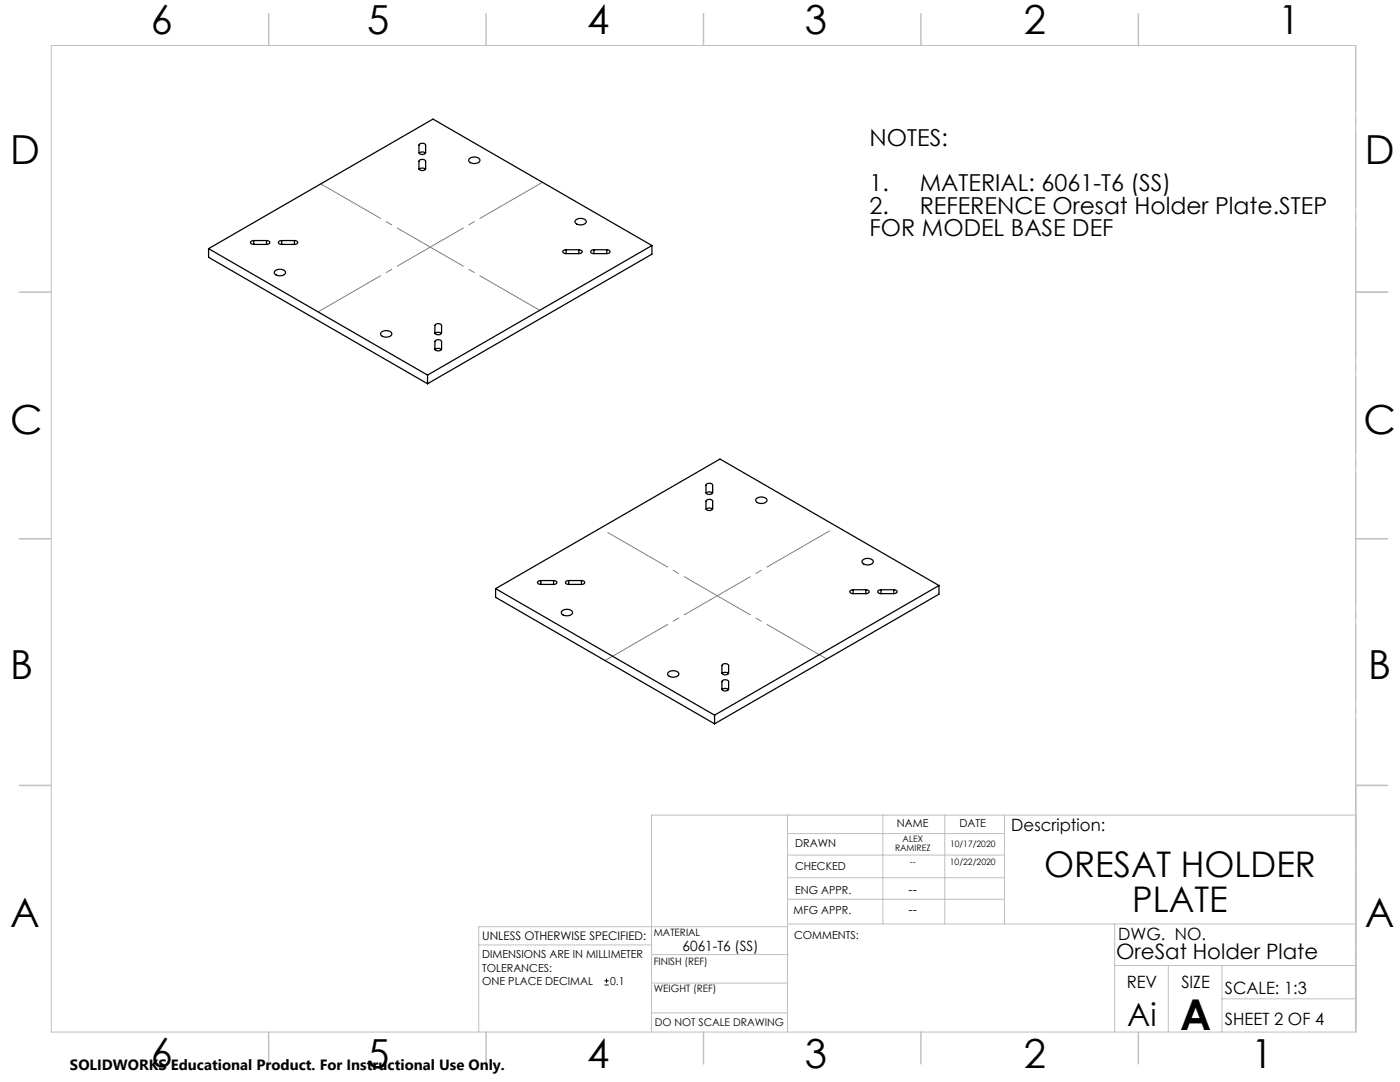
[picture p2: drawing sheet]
<svg xmlns="http://www.w3.org/2000/svg" width="279mm" height="216mm" viewBox="0 0 279 216" stroke-linecap="round" stroke-linejoin="round" font-family="sans-serif">
<path d="M120.6 196.5h.9M120.6 195.7h.9M121.1 195.3v.8" fill="none" stroke="#000" stroke-width=".2"/>
<path d="M270.6 9.1v49.2M270.6 58.3v49.2M270.6 107.5v49.2M270.6 156.7v49.2" fill="none" stroke="#c0c0c0" stroke-width=".2" stroke-dasharray="15.2 1.3 1.3 1.3" stroke-dashoffset="2.1"/>
<g fill="none" stroke="#c0c0c0" stroke-width=".2">
<path d="M10.2 9.1h260.4v196.8h-260.4zM270.6 58.3h6.3M270.6 156.7h6.3M157.2 162.6v43.3M157.2 175.1h43.3M157.2 170.6h43.3M157.2 166.3h43.3M157.2 179.4h43.3M176.2 162.6v21.8M188.5 162.6v21.8M200.5 162.6v21.8M95.5 188.5h34.5"/>
<path d="M130 196.2h27.2M130 190.5h27.3M157.2 184.4h113.4M157.2 184.9h-61.7v21M222.5 184.4v21.5M222.5 192.7h48.1M233.2 192.7v13.2M243.9 199.3h26.7M243.9 192.7v13.2M130 202.1h27.2M270.6 204.4v-41.8h-140.6v43.3"/>
</g>
<g fill="none" stroke="#c0c0c0" stroke-width=".3">
<path d="M53.6 2.7v6.4M97 2.7v6.4M140.4 2.7v6.4M183.8 2.7v6.4M227.2 2.7v6.4M3.9 58.3h6.3M270.6 58.3h6.3M3.9 107.5h6.3M270.6 107.5h6.3M3.9 156.7h6.3M270.6 156.7h6.3M53.6 205.9v6.4"/>
<path d="M97 205.9v6.4M140.4 205.9v6.4M183.8 205.9v6.4M227.2 205.9v6.4"/>
</g>
<path d="M108.3 36.4l-44.8 25.8M165.5 105.9l-44.7 25.9" fill="none" stroke="#808080" stroke-width=".2" stroke-dasharray="15.2 1.3 1.3 1.3" stroke-dashoffset=".8"/>
<path d="M64 36.7l43.7 25.2M165 131.5l-43.7-25.2" fill="none" stroke="#808080" stroke-width=".2" stroke-dasharray="15.2 1.3 1.3 1.3" stroke-dashoffset="1.4"/>
<g fill="none" stroke="#000" stroke-width=".25">
<path d="M83.7 33.8a.9 .9 0 0 1 1.2 0M83.7 30.6a.9 .9 0 0 1 1.2 0M83.7 32a.81 .81 0 0 1 1.2 .2v1.5a.77 .77 0 0 1-1.3 0v-1.5zM83.7 28.7a.81 .81 0 0 1 1.2 .3v1.4a.77 .77 0 0 1-1.3 0v-1.4zM93.7 31.6a1.38 1.38 0 0 1 2.1 .4 1.33 1.33 0 0 1-2.3 0zM41.6 49.6v1.7l43.7 25.3M41.6 49.6l43.7 25.2M50.7 48h-.3a.38 .38 0 0 0-.4 .4 .38 .38 0 0 0 .4 .4h.3M50.7 48.8h2.5M50.7 48h2.5M50.7 48v.8M53.2 48h.2a.38 .38 0 0 1 .5 .4 .38 .38 0 0 1-.5 .4h-.2"/>
<path d="M53.2 48v.8M54.9 54a1.38 1.38 0 0 1 2.1 .4 1.33 1.33 0 0 1-2.3 0zM56.2 48h-.2a.38 .38 0 0 0-.4 .4 .38 .38 0 0 0 .4 .4h.2M56.2 48.8h2.6M56.2 48h2.6M56.2 48v.8M58.8 48h.2a.38 .38 0 0 1 .4 .4 .38 .38 0 0 1-.4 .4h-.2M58.8 48v.8M113 49.8l-.2 .1a.38 .38 0 0 0-.5 .3 .38 .38 0 0 0 .5 .4h.2M113 50.6h2.5M113 49.8h2.5M113 49.8v.8"/>
<path d="M115 43.9a1.38 1.38 0 0 1 2 .3 1.33 1.33 0 0 1-2.2 .1zM115.5 49.8l.2 .1a.38 .38 0 0 1 .5 .3 .38 .38 0 0 1-.5 .4h-.2M115.5 49.8v.8M118.5 49.8l-.2 .1a.38 .38 0 0 0-.4 .3 .38 .38 0 0 0 .4 .4h.2M118.5 50.6h2.6M118.5 49.8h2.6M118.5 49.8v.8M121.1 49.8l.2 .1a.38 .38 0 0 1 .4 .3 .38 .38 0 0 1-.4 .4h-.2M121.1 49.8v.8M130.1 49l-43.7-25.2-44.8 25.8M130.1 49l-44.8 25.8M130.1 49v1.7l-44.8 25.9"/>
<path d="M76.2 66.3a1.38 1.38 0 0 1 2 .3 1.33 1.33 0 0 1-2.2 .1zM85.3 74.8v1.8M86.8 69.8a.9 .9 0 0 1 1.3 0M86.8 66.6a.9 .9 0 0 1 1.3 0M86.9 67.9a.81 .81 0 0 1 1.2 .3v1.4a.77 .77 0 0 1-1.3 0v-1.4zM86.9 64.7a.81 .81 0 0 1 1.2 .3v1.4a.77 .77 0 0 1-1.3 0v-1.4zM140.9 98.4a.9 .9 0 0 1 1.3 0M141 99.8a.81 .81 0 0 1 1.2 .2v1.5a.77 .77 0 0 1-1.3 0v-1.5zM141 96.6a.81 .81 0 0 1 1.2 .2v1.5a.77 .77 0 0 1-1.3 0v-1.5zM151 99.4a1.38 1.38 0 0 1 2.1 .4 1.33 1.33 0 0 1-2.3 .1zM98.9 117.5l43.7 25.2M98.9 117.5v1.7l43.7 25.2"/>
<path d="M107.9 115.8l-.2 .1a.38 .38 0 0 0-.4 .3 .38 .38 0 0 0 .4 .4h.2M107.9 116.6h2.6M107.9 115.8h2.6M107.9 115.8v.8M110.5 115.8l.2 .1a.38 .38 0 0 1 .4 .3 .38 .38 0 0 1-.4 .4h-.2M110.5 115.8v.8M113.5 115.8l-.2 .1a.38 .38 0 0 0-.5 .3 .38 .38 0 0 0 .5 .4h.2M113.5 116.6h2.5M113.5 115.8h2.5M113.5 115.8v.8M116 115.8l.2 .1a.38 .38 0 0 1 .5 .3 .38 .38 0 0 1-.5 .4h-.2M116 115.8v.8"/>
<path d="M140.9 101.6a.9 .9 0 0 1 1.3 0M170.3 117.7h-.2a.38 .38 0 0 0-.5 .4 .38 .38 0 0 0 .5 .3l.2 .1M170.3 118.5h2.5M170.3 117.7h2.5M170.3 117.7v.8M172.2 111.7a1.38 1.38 0 0 1 2.1 .4 1.33 1.33 0 0 1-2.3 0zM172.8 117.7h.2a.38 .38 0 0 1 .5 .4 .38 .38 0 0 1-.5 .3l-.2 .1M172.8 117.7v.8M175.8 117.7h-.2a.38 .38 0 0 0-.4 .4 .38 .38 0 0 0 .4 .3l.2 .1M175.8 118.5h2.6M175.8 117.7h2.6M175.8 117.7v.8"/>
<path d="M178.4 117.7h.2a.38 .38 0 0 1 .4 .4 .38 .38 0 0 1-.4 .3l-.2 .1M178.4 117.7v.8M187.4 116.8l-43.7-25.2-44.8 25.9M187.4 116.8l-44.8 25.9M187.4 116.8v1.8l-44.8 25.8M112.2 121.9a1.38 1.38 0 0 1 2.1 .3 1.33 1.33 0 0 1-2.3 .1zM133.4 134.1a1.38 1.38 0 0 1 2.1 .4 1.33 1.33 0 0 1-2.3 0zM144.1 137.6a.9 .9 0 0 1 1.3 0M144.1 134.4a.9 .9 0 0 1 1.3 0M144.2 132.6a.81 .81 0 0 1 1.2 .2v1.5a.77 .77 0 0 1-1.3 0v-1.5zM144.2 135.8a.81 .81 0 0 1 1.2 .2v1.5a.77 .77 0 0 1-1.3 0v-1.5zM142.6 142.7v1.7"/>
</g>
<text font-size="8.5" x="235.5" y="205.4">A</text>
<g font-size="8">
<text x="30.1" y="6.8">6</text>
<text x="73.3" y="6.9">5</text>
<text x="117.2" y="6.9">4</text>
<text x="160.6" y="6.9">3</text>
<text x="204.3" y="6.9">2</text>
<text x="255.1" y="6.9">1</text>
<text x="2.1" y="32.7">D</text>
<text x="272.4" y="32.7">D</text>
<text x="2.1" y="86.5">C</text>
<text x="272.1" y="86.5">C</text>
<text x="2.1" y="135.6">B</text>
<text x="273.1" y="135.6">B</text>
<text x="2.1" y="185.1">A</text>
<text x="272.4" y="185.1">A</text>
<text x="30.1" y="212.9">6</text>
<text x="73.3" y="213">5</text>
<text x="117.2" y="213">4</text>
<text x="160.6" y="213">3</text>
<text x="204.3" y="213">2</text>
<text x="249.7" y="213">1</text>
</g>
<g font-size="7.1">
<text x="208.4" y="174.9">ORESAT HOLDER</text>
<text x="226" y="182">PLATE</text>
</g>
<text font-size="6.3" x="225" y="204.6">Ai</text>
<g font-size="4.7">
<text x="173.5" y="29.1">NOTES:</text>
<text x="173.5" y="38.1">1.</text>
<text x="183.5" y="38.1">MATERIAL: 6061-T6 (SS)</text>
<text x="173.5" y="42.6">2.</text>
<text x="173.5" y="47.2">FOR MODEL BASE DEF</text>
<text x="183.5" y="42.6">REFERENCE Oresat Holder Plate.STEP</text>
</g>
<text font-size="4.2" x="222.7" y="191.3">OreSat Holder Plate</text>
<g font-size="3.4">
<text x="201.8" y="165.9">Description:</text>
<text x="223.2" y="187.6">DWG. NO.</text>
<text x="224.9" y="197.2">REV</text>
<text x="235.8" y="197.2">SIZE</text>
<text x="244.4" y="198.4">SCALE: 1:3</text>
<text x="244.4" y="204.6">SHEET 2 OF 4</text>
</g>
<text font-size="3" x="14" y="213.5">SOLIDWORKS Educational Product. For Instructional Use Only.</text>
<text font-size="2.8" x="136.2" y="189.7">6061-T6 (SS)</text>
<g font-size="2.5">
<text x="181.3" y="178.3">--</text>
<text x="181.3" y="182.3">--</text>
</g>
<text font-size="2.4" x="96.2" y="187.5">UNLESS OTHERWISE SPECIFIED:</text>
<g font-size="2.2">
<text x="179" y="165.1">NAME</text>
<text x="191.5" y="165.1">DATE</text>
<text x="158.7" y="169">DRAWN</text>
<text x="158.7" y="173.5">CHECKED</text>
<text x="158.7" y="178.3">ENG APPR.</text>
<text x="158.4" y="182.4">MFG APPR.</text>
<text x="96.2" y="191.2">DIMENSIONS ARE IN MILLIMETER</text>
<text x="158.5" y="187.4">COMMENTS:</text>
<text x="96.2" y="193.9">TOLERANCES:</text>
<text x="96.2" y="196.5">ONE PLACE DECIMAL</text>
<text x="121.8" y="196.5">0.1</text>
</g>
<text font-size="2.1" x="130.7" y="204.6">DO NOT SCALE DRAWING</text>
<g font-size="2">
<text x="130.5" y="186.8">MATERIAL</text>
<text x="130.5" y="192.5">FINISH (REF)</text>
<text x="130.5" y="198">WEIGHT (REF)</text>
</g>
<g font-size="1.8">
<text x="180.1" y="168">ALEX</text>
<text x="178.6" y="169.7">RAMIREZ</text>
<text x="181.6" y="172.6">--</text>
<text x="189.6" y="172.6">10/22/2020</text>
<text x="189.6" y="169">10/17/2020</text>
</g>
</svg>
